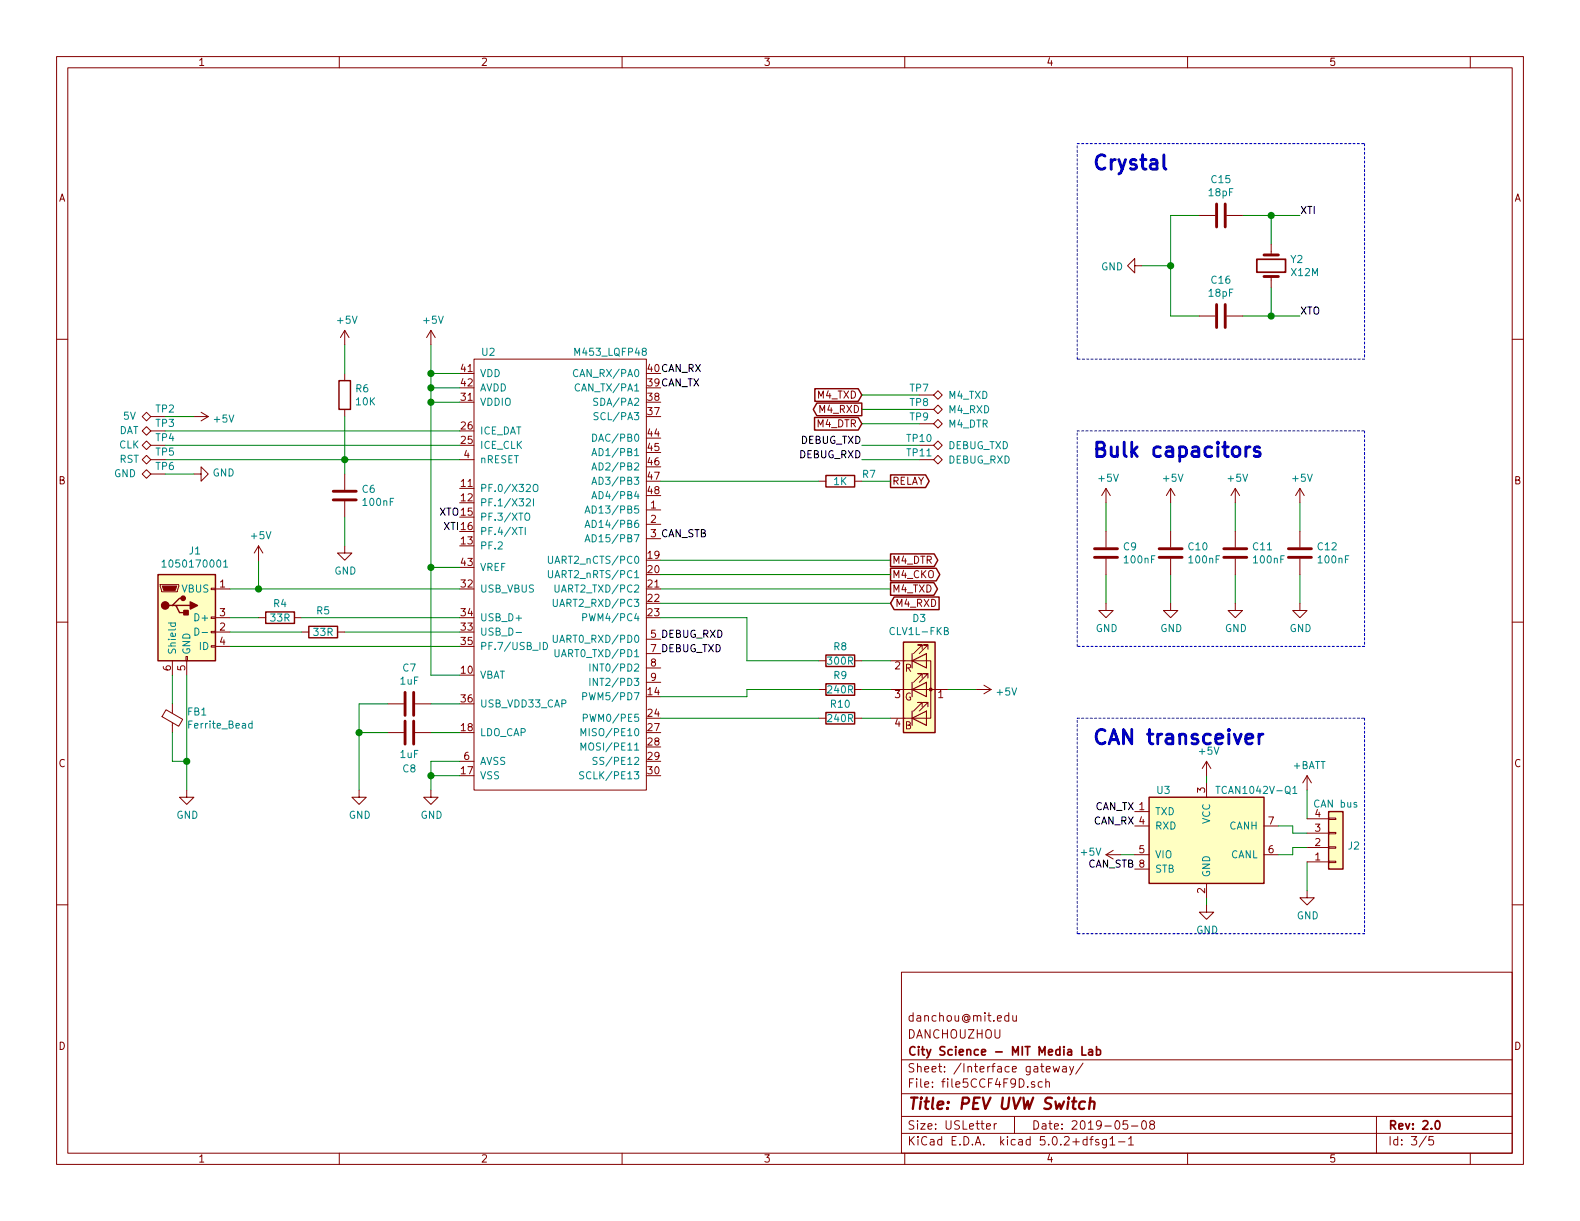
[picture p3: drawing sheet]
EESchema Schematic File Version 4
EELAYER 30 0
EELAYER END
$Descr USLetter 11000 8500
encoding utf-8
Sheet 3 5
Title "PEV UVW Switch"
Date "2019-05-08"
Rev "2.0"
Comp "City Science - MIT Media Lab"
Comment1 "DANCHOUZHOU"
Comment2 "danchou@mit.edu"
Comment3 ""
Comment4 ""
$EndDescr
$Comp
L pev_uvw_sw-rescue:M453_LQFP48-MCU_Nuvoton U2
U 1 1
P 3900 4000
AR Path="/5CD45878" Ref="U2"  Part="1" 
AR Path="/5CCF4F9E/5CD45878" Ref="U2"  Part="1" 
F 0 "U2" H 3400 5550 50  0000 C CNN
F 1 "M453_LQFP48" H 4250 5550 50  0000 C CNN
F 2 "Package_QFP:LQFP-48_7x7mm_P0.5mm" H 3900 5200 50  0001 C CNN
F 3 "" H 3900 5200 50  0001 C CNN
	1    3900 4000
	1    0    0    -1  
$EndComp
$Comp
L pev_uvw_sw-rescue:USB_B_Micro-Connector J1
U 1 1
P 1300 4300
F 0 "J1" H 1357 4767 50  0000 C CNN
F 1 "1050170001" H 1357 4676 50  0000 C CNN
F 2 "Connector_USB:USB_Micro-B_Molex-105017-0001" H 1450 4250 50  0001 C CNN
F 3 "~" H 1450 4250 50  0001 C CNN
	1    1300 4300
	1    0    0    -1  
$EndComp
$Comp
L pev_uvw_sw-rescue:Ferrite_Bead_Small-Device FB1
U 1 1
P 1200 5000
F 0 "FB1" H 1300 5046 50  0000 L CNN
F 1 "Ferrite_Bead" H 1300 4955 50  0000 L CNN
F 2 "Inductor_SMD:L_0805_2012Metric_Pad1.15x1.40mm_HandSolder" V 1130 5000 50  0001 C CNN
F 3 "~" H 1200 5000 50  0001 C CNN
	1    1200 5000
	1    0    0    -1  
$EndComp
Wire Wire Line
	1200 4700 1200 4900
Wire Wire Line
	1200 5100 1200 5300
Wire Wire Line
	1200 5300 1300 5300
Wire Wire Line
	1300 4700 1300 5300
Wire Wire Line
	1300 5500 1300 5300
Connection ~ 1300 5300
$Comp
L pev_uvw_sw-rescue:GND-power #PWR010
U 1 1
P 1300 5500
F 0 "#PWR010" H 1300 5250 50  0001 C CNN
F 1 "GND" H 1305 5327 50  0000 C CNN
F 2 "" H 1300 5500 50  0001 C CNN
F 3 "" H 1300 5500 50  0001 C CNN
	1    1300 5500
	1    0    0    -1  
$EndComp
$Comp
L pev_uvw_sw-rescue:C-Device C7
U 1 1
P 2850 4900
F 0 "C7" V 2598 4900 50  0000 C CNN
F 1 "1uF" V 2689 4900 50  0000 C CNN
F 2 "Capacitor_SMD:C_0603_1608Metric_Pad1.05x0.95mm_HandSolder" H 2888 4750 50  0001 C CNN
F 3 "~" H 2850 4900 50  0001 C CNN
	1    2850 4900
	0    1    1    0   
$EndComp
$Comp
L pev_uvw_sw-rescue:C-Device C8
U 1 1
P 2850 5100
F 0 "C8" V 3100 5100 50  0000 C CNN
F 1 "1uF" V 3000 5100 50  0000 C CNN
F 2 "Capacitor_SMD:C_0603_1608Metric_Pad1.05x0.95mm_HandSolder" H 2888 4950 50  0001 C CNN
F 3 "~" H 2850 5100 50  0001 C CNN
	1    2850 5100
	0    1    1    0   
$EndComp
Wire Wire Line
	3000 4900 3200 4900
Wire Wire Line
	3000 5100 3200 5100
Wire Wire Line
	2700 4900 2500 4900
Wire Wire Line
	2500 4900 2500 5100
$Comp
L pev_uvw_sw-rescue:GND-power #PWR016
U 1 1
P 2500 5500
F 0 "#PWR016" H 2500 5250 50  0001 C CNN
F 1 "GND" H 2505 5327 50  0000 C CNN
F 2 "" H 2500 5500 50  0001 C CNN
F 3 "" H 2500 5500 50  0001 C CNN
	1    2500 5500
	1    0    0    -1  
$EndComp
Wire Wire Line
	3200 5300 3000 5300
Wire Wire Line
	3000 5300 3000 5400
$Comp
L pev_uvw_sw-rescue:GND-power #PWR018
U 1 1
P 3000 5500
F 0 "#PWR018" H 3000 5250 50  0001 C CNN
F 1 "GND" H 3005 5327 50  0000 C CNN
F 2 "" H 3000 5500 50  0001 C CNN
F 3 "" H 3000 5500 50  0001 C CNN
	1    3000 5500
	1    0    0    -1  
$EndComp
Wire Wire Line
	3000 5400 3200 5400
Connection ~ 3000 5400
Wire Wire Line
	3000 5400 3000 5500
Wire Wire Line
	2700 5100 2500 5100
Connection ~ 2500 5100
Wire Wire Line
	2500 5100 2500 5500
Wire Wire Line
	3200 4100 1800 4100
Wire Wire Line
	1600 4500 3200 4500
Wire Wire Line
	1800 4100 1800 3900
Connection ~ 1800 4100
Wire Wire Line
	1800 4100 1600 4100
$Comp
L pev_uvw_sw-rescue:+5V-power #PWR013
U 1 1
P 1800 3900
F 0 "#PWR013" H 1800 3750 50  0001 C CNN
F 1 "+5V" H 1815 4073 50  0000 C CNN
F 2 "" H 1800 3900 50  0001 C CNN
F 3 "" H 1800 3900 50  0001 C CNN
	1    1800 3900
	1    0    0    -1  
$EndComp
$Comp
L pev_uvw_sw-rescue:R-Device R6
U 1 1
P 2400 2750
F 0 "R6" H 2470 2796 50  0000 L CNN
F 1 "10K" H 2470 2705 50  0000 L CNN
F 2 "Resistor_SMD:R_0603_1608Metric_Pad1.05x0.95mm_HandSolder" V 2330 2750 50  0001 C CNN
F 3 "~" H 2400 2750 50  0001 C CNN
	1    2400 2750
	1    0    0    -1  
$EndComp
$Comp
L pev_uvw_sw-rescue:C-Device C6
U 1 1
P 2400 3450
F 0 "C6" H 2515 3496 50  0000 L CNN
F 1 "100nF" H 2515 3405 50  0000 L CNN
F 2 "Capacitor_SMD:C_0603_1608Metric_Pad1.05x0.95mm_HandSolder" H 2438 3300 50  0001 C CNN
F 3 "~" H 2400 3450 50  0001 C CNN
	1    2400 3450
	1    0    0    -1  
$EndComp
Wire Wire Line
	2400 2900 2400 3200
Connection ~ 2400 3200
Wire Wire Line
	2400 3200 3200 3200
Wire Wire Line
	2400 3200 2400 3300
Wire Wire Line
	2400 3600 2400 3800
Wire Wire Line
	2400 2400 2400 2600
$Comp
L pev_uvw_sw-rescue:+5V-power #PWR014
U 1 1
P 2400 2400
F 0 "#PWR014" H 2400 2250 50  0001 C CNN
F 1 "+5V" H 2415 2573 50  0000 C CNN
F 2 "" H 2400 2400 50  0001 C CNN
F 3 "" H 2400 2400 50  0001 C CNN
	1    2400 2400
	1    0    0    -1  
$EndComp
$Comp
L pev_uvw_sw-rescue:GND-power #PWR015
U 1 1
P 2400 3800
F 0 "#PWR015" H 2400 3550 50  0001 C CNN
F 1 "GND" H 2405 3627 50  0000 C CNN
F 2 "" H 2400 3800 50  0001 C CNN
F 3 "" H 2400 3800 50  0001 C CNN
	1    2400 3800
	1    0    0    -1  
$EndComp
Wire Wire Line
	3200 2800 3000 2800
Wire Wire Line
	3000 2800 3000 2700
Wire Wire Line
	3000 2600 3200 2600
Connection ~ 3000 2600
Wire Wire Line
	3000 2600 3000 2400
Wire Wire Line
	3000 2700 3200 2700
Connection ~ 3000 2700
Wire Wire Line
	3000 2700 3000 2600
$Comp
L pev_uvw_sw-rescue:+5V-power #PWR017
U 1 1
P 3000 2400
F 0 "#PWR017" H 3000 2250 50  0001 C CNN
F 1 "+5V" H 3015 2573 50  0000 C CNN
F 2 "" H 3000 2400 50  0001 C CNN
F 3 "" H 3000 2400 50  0001 C CNN
	1    3000 2400
	1    0    0    -1  
$EndComp
$Comp
L pev_uvw_sw-rescue:R-Device R4
U 1 1
P 1950 4300
F 0 "R4" V 1850 4300 50  0000 C CNN
F 1 "33R" V 1950 4300 50  0000 C CNN
F 2 "Resistor_SMD:R_0603_1608Metric_Pad1.05x0.95mm_HandSolder" V 1880 4300 50  0001 C CNN
F 3 "~" H 1950 4300 50  0001 C CNN
	1    1950 4300
	0    1    1    0   
$EndComp
$Comp
L pev_uvw_sw-rescue:R-Device R5
U 1 1
P 2250 4400
F 0 "R5" V 2100 4400 50  0000 C CNN
F 1 "33R" V 2250 4400 50  0000 C CNN
F 2 "Resistor_SMD:R_0603_1608Metric_Pad1.05x0.95mm_HandSolder" V 2180 4400 50  0001 C CNN
F 3 "~" H 2250 4400 50  0001 C CNN
	1    2250 4400
	0    1    1    0   
$EndComp
Wire Wire Line
	2100 4300 3200 4300
Wire Wire Line
	2400 4400 3200 4400
Wire Wire Line
	1600 4300 1800 4300
Wire Wire Line
	1600 4400 2100 4400
$Comp
L pev_uvw_sw-rescue:CLV1L-FKB-LED D3
U 1 1
P 6400 4800
F 0 "D3" H 6400 5297 50  0000 C CNN
F 1 "CLV1L-FKB" H 6400 5206 50  0000 C CNN
F 2 "LED_SMD:LED_Avago_PLCC4_3.2x2.8mm_CW" H 6400 4750 50  0001 C CNN
F 3 "http://www.cree.com/led-components/media/documents/CLV1L-FKB-1238.pdf" H 6400 4750 50  0001 C CNN
	1    6400 4800
	1    0    0    -1  
$EndComp
Text Label 4600 4450 0    50   ~ 0
DEBUG_RXD
Text Label 4600 4550 0    50   ~ 0
DEBUG_TXD
Wire Wire Line
	3000 2800 3000 3950
Wire Wire Line
	3000 3950 3200 3950
Connection ~ 3000 2800
Wire Wire Line
	3000 3950 3000 4700
Wire Wire Line
	3000 4700 3200 4700
Connection ~ 3000 3950
$Comp
L pev_uvw_sw-rescue:R-Device R8
U 1 1
P 5850 4600
F 0 "R8" V 5750 4600 50  0000 C CNN
F 1 "300R" V 5850 4600 50  0000 C CNN
F 2 "Resistor_SMD:R_0603_1608Metric_Pad1.05x0.95mm_HandSolder" V 5780 4600 50  0001 C CNN
F 3 "~" H 5850 4600 50  0001 C CNN
	1    5850 4600
	0    1    1    0   
$EndComp
$Comp
L pev_uvw_sw-rescue:R-Device R9
U 1 1
P 5850 4800
F 0 "R9" V 5750 4800 50  0000 C CNN
F 1 "240R" V 5850 4800 50  0000 C CNN
F 2 "Resistor_SMD:R_0603_1608Metric_Pad1.05x0.95mm_HandSolder" V 5780 4800 50  0001 C CNN
F 3 "~" H 5850 4800 50  0001 C CNN
	1    5850 4800
	0    1    1    0   
$EndComp
$Comp
L pev_uvw_sw-rescue:R-Device R10
U 1 1
P 5850 5000
F 0 "R10" V 5750 5000 50  0000 C CNN
F 1 "240R" V 5850 5000 50  0000 C CNN
F 2 "Resistor_SMD:R_0603_1608Metric_Pad1.05x0.95mm_HandSolder" V 5780 5000 50  0001 C CNN
F 3 "~" H 5850 5000 50  0001 C CNN
	1    5850 5000
	0    1    1    0   
$EndComp
Wire Wire Line
	6000 4600 6200 4600
Wire Wire Line
	6000 4800 6200 4800
Wire Wire Line
	6000 5000 6200 5000
Wire Wire Line
	6600 4800 6800 4800
$Comp
L pev_uvw_sw-rescue:+5V-power #PWR019
U 1 1
P 6800 4800
F 0 "#PWR019" H 6800 4650 50  0001 C CNN
F 1 "+5V" V 6815 4928 50  0000 L CNN
F 2 "" H 6800 4800 50  0001 C CNN
F 3 "" H 6800 4800 50  0001 C CNN
	1    6800 4800
	0    1    1    0   
$EndComp
Wire Wire Line
	4600 5000 5700 5000
Wire Wire Line
	4600 4300 5200 4300
Wire Wire Line
	5200 4300 5200 4600
Wire Wire Line
	5200 4600 5700 4600
Wire Wire Line
	6200 3900 4600 3900
Wire Wire Line
	4600 4100 6200 4100
Wire Wire Line
	6200 4200 4600 4200
Text Label 4600 3750 0    50   ~ 0
CAN_STB
Text GLabel 6200 3900 2    50   Output ~ 0
M4_DTR
Text GLabel 6200 4100 2    50   Output ~ 0
M4_TXD
Text Label 4600 2700 0    50   ~ 0
CAN_TX
Text Label 4600 2600 0    50   ~ 0
CAN_RX
Text Label 7900 6050 2    50   ~ 0
CAN_STB
Wire Wire Line
	7800 5950 7900 5950
$Comp
L pev_uvw_sw-rescue:+5V-power #PWR020
U 1 1
P 7800 5950
F 0 "#PWR020" H 7800 5800 50  0001 C CNN
F 1 "+5V" V 7815 6078 50  0000 L CNN
F 2 "" H 7800 5950 50  0001 C CNN
F 3 "" H 7800 5950 50  0001 C CNN
	1    7800 5950
	0    -1   -1   0   
$EndComp
Wire Wire Line
	8400 5400 8400 5450
$Comp
L pev_uvw_sw-rescue:+5V-power #PWR025
U 1 1
P 8400 5400
F 0 "#PWR025" H 8400 5250 50  0001 C CNN
F 1 "+5V" H 8415 5573 50  0000 C CNN
F 2 "" H 8400 5400 50  0001 C CNN
F 3 "" H 8400 5400 50  0001 C CNN
	1    8400 5400
	1    0    0    -1  
$EndComp
Wire Wire Line
	8400 6300 8400 6250
$Comp
L pev_uvw_sw-rescue:GND-power #PWR026
U 1 1
P 8400 6300
F 0 "#PWR026" H 8400 6050 50  0001 C CNN
F 1 "GND" H 8405 6127 50  0000 C CNN
F 2 "" H 8400 6300 50  0001 C CNN
F 3 "" H 8400 6300 50  0001 C CNN
	1    8400 6300
	1    0    0    -1  
$EndComp
Text Label 7900 5750 2    50   ~ 0
CAN_RX
Text Label 7900 5650 2    50   ~ 0
CAN_TX
$Comp
L pev_uvw_sw-rescue:TCAN1042V-Q1-My_Library U3
U 1 1
P 8400 5850
F 0 "U3" H 8100 6200 50  0000 C CNN
F 1 "TCAN1042V-Q1" H 8750 6200 50  0000 C CNN
F 2 "Package_SO:SOIC-8_3.9x4.9mm_P1.27mm" H 8550 5400 50  0001 C CNN
F 3 "" H 8550 5400 50  0001 C CNN
	1    8400 5850
	1    0    0    -1  
$EndComp
Text GLabel 6200 4200 2    50   Input ~ 0
M4_RXD
Text GLabel 6000 2750 0    50   Input ~ 0
M4_TXD
Text GLabel 6000 2850 0    50   Output ~ 0
M4_RXD
Text GLabel 6000 2950 0    50   Input ~ 0
M4_DTR
Text GLabel 6200 3350 2    50   Output ~ 0
RELAY
Wire Wire Line
	5200 4800 5200 4850
Wire Wire Line
	5200 4850 4600 4850
Wire Wire Line
	5200 4800 5700 4800
$Comp
L pev_uvw_sw-rescue:R-Device R7
U 1 1
P 5850 3350
F 0 "R7" V 5800 3550 50  0000 C CNN
F 1 "1K" V 5850 3350 50  0000 C CNN
F 2 "Resistor_SMD:R_0603_1608Metric_Pad1.05x0.95mm_HandSolder" V 5780 3350 50  0001 C CNN
F 3 "~" H 5850 3350 50  0001 C CNN
	1    5850 3350
	0    1    1    0   
$EndComp
Wire Wire Line
	6000 3350 6200 3350
Wire Wire Line
	4600 3350 5700 3350
Wire Wire Line
	2400 3200 1150 3200
Wire Wire Line
	3200 3100 1150 3100
Wire Wire Line
	1150 3000 3200 3000
$Comp
L pev_uvw_sw-rescue:TestPoint_Alt-Connector TP3
U 1 1
P 1150 3000
F 0 "TP3" V 1200 3000 50  0000 C CNN
F 1 "DAT" V 1150 3250 50  0000 C CNN
F 2 "TestPoint:TestPoint_Pad_1.0x1.0mm" H 1350 3000 50  0001 C CNN
F 3 "~" H 1350 3000 50  0001 C CNN
	1    1150 3000
	0    -1   -1   0   
$EndComp
$Comp
L pev_uvw_sw-rescue:TestPoint_Alt-Connector TP4
U 1 1
P 1150 3100
F 0 "TP4" V 1200 3100 50  0000 C CNN
F 1 "CLK" V 1150 3350 50  0000 C CNN
F 2 "TestPoint:TestPoint_Pad_1.0x1.0mm" H 1350 3100 50  0001 C CNN
F 3 "~" H 1350 3100 50  0001 C CNN
	1    1150 3100
	0    -1   -1   0   
$EndComp
$Comp
L pev_uvw_sw-rescue:TestPoint_Alt-Connector TP5
U 1 1
P 1150 3200
F 0 "TP5" V 1200 3200 50  0000 C CNN
F 1 "RST" V 1150 3450 50  0000 C CNN
F 2 "TestPoint:TestPoint_Pad_1.0x1.0mm" H 1350 3200 50  0001 C CNN
F 3 "~" H 1350 3200 50  0001 C CNN
	1    1150 3200
	0    -1   -1   0   
$EndComp
$Comp
L pev_uvw_sw-rescue:TestPoint_Alt-Connector TP?
U 1 1
P 1150 3300
AR Path="/5CCF4FE5/5CEAD0A9" Ref="TP?"  Part="1" 
AR Path="/5CCF4F9E/5CEAD0A9" Ref="TP6"  Part="1" 
AR Path="/5CEAD0A9" Ref="TP6"  Part="1" 
F 0 "TP6" V 1200 3300 50  0000 C CNN
F 1 "GND" V 1150 3500 50  0000 L CNN
F 2 "TestPoint:TestPoint_Pad_1.0x1.0mm" H 1350 3300 50  0001 C CNN
F 3 "~" H 1350 3300 50  0001 C CNN
	1    1150 3300
	0    -1   -1   0   
$EndComp
$Comp
L pev_uvw_sw-rescue:TestPoint_Alt-Connector TP?
U 1 1
P 1150 2900
AR Path="/5CCF4FE5/5CEAD0AF" Ref="TP?"  Part="1" 
AR Path="/5CCF4F9E/5CEAD0AF" Ref="TP2"  Part="1" 
AR Path="/5CEAD0AF" Ref="TP2"  Part="1" 
F 0 "TP2" V 1200 2900 50  0000 C CNN
F 1 "5V" V 1150 3100 50  0000 L CNN
F 2 "TestPoint:TestPoint_Pad_1.0x1.0mm" H 1350 2900 50  0001 C CNN
F 3 "~" H 1350 2900 50  0001 C CNN
	1    1150 2900
	0    -1   -1   0   
$EndComp
$Comp
L pev_uvw_sw-rescue:+5V-power #PWR?
U 1 1
P 1350 2900
AR Path="/5CCF4FE5/5CEAD0B5" Ref="#PWR?"  Part="1" 
AR Path="/5CCF4F9E/5CEAD0B5" Ref="#PWR011"  Part="1" 
F 0 "#PWR011" H 1350 2750 50  0001 C CNN
F 1 "+5V" V 1365 3028 50  0000 L CNN
F 2 "" H 1350 2900 50  0001 C CNN
F 3 "" H 1350 2900 50  0001 C CNN
	1    1350 2900
	0    1    1    0   
$EndComp
$Comp
L pev_uvw_sw-rescue:GND-power #PWR?
U 1 1
P 1350 3300
AR Path="/5CCF4FE5/5CEAD0BB" Ref="#PWR?"  Part="1" 
AR Path="/5CCF4F9E/5CEAD0BB" Ref="#PWR012"  Part="1" 
F 0 "#PWR012" H 1350 3050 50  0001 C CNN
F 1 "GND" V 1355 3172 50  0000 R CNN
F 2 "" H 1350 3300 50  0001 C CNN
F 3 "" H 1350 3300 50  0001 C CNN
	1    1350 3300
	0    -1   -1   0   
$EndComp
Wire Wire Line
	1350 3300 1150 3300
Wire Wire Line
	1350 2900 1150 2900
$Comp
L pev_uvw_sw-rescue:TestPoint_Alt-Connector TP?
U 1 1
P 6400 2750
AR Path="/5CCF4FE5/5CEBE105" Ref="TP?"  Part="1" 
AR Path="/5CCF4F9E/5CEBE105" Ref="TP7"  Part="1" 
AR Path="/5CEBE105" Ref="TP7"  Part="1" 
F 0 "TP7" V 6350 2750 50  0000 C CNN
F 1 "M4_TXD" V 6400 2950 50  0000 L CNN
F 2 "TestPoint:TestPoint_Pad_1.0x1.0mm" H 6600 2750 50  0001 C CNN
F 3 "~" H 6600 2750 50  0001 C CNN
	1    6400 2750
	0    1    1    0   
$EndComp
$Comp
L pev_uvw_sw-rescue:TestPoint_Alt-Connector TP?
U 1 1
P 6400 2850
AR Path="/5CCF4FE5/5CEBE24F" Ref="TP?"  Part="1" 
AR Path="/5CCF4F9E/5CEBE24F" Ref="TP8"  Part="1" 
AR Path="/5CEBE24F" Ref="TP8"  Part="1" 
F 0 "TP8" V 6350 2850 50  0000 C CNN
F 1 "M4_RXD" V 6400 3050 50  0000 L CNN
F 2 "TestPoint:TestPoint_Pad_1.0x1.0mm" H 6600 2850 50  0001 C CNN
F 3 "~" H 6600 2850 50  0001 C CNN
	1    6400 2850
	0    1    1    0   
$EndComp
$Comp
L pev_uvw_sw-rescue:TestPoint_Alt-Connector TP?
U 1 1
P 6400 2950
AR Path="/5CCF4FE5/5CEBE3C5" Ref="TP?"  Part="1" 
AR Path="/5CCF4F9E/5CEBE3C5" Ref="TP9"  Part="1" 
AR Path="/5CEBE3C5" Ref="TP9"  Part="1" 
F 0 "TP9" V 6350 2950 50  0000 C CNN
F 1 "M4_DTR" V 6400 3150 50  0000 L CNN
F 2 "TestPoint:TestPoint_Pad_1.0x1.0mm" H 6600 2950 50  0001 C CNN
F 3 "~" H 6600 2950 50  0001 C CNN
	1    6400 2950
	0    1    1    0   
$EndComp
Wire Wire Line
	6000 2750 6400 2750
Wire Wire Line
	6000 2850 6400 2850
Wire Wire Line
	6000 2950 6400 2950
$Comp
L pev_uvw_sw-rescue:TestPoint_Alt-Connector TP?
U 1 1
P 6400 3100
AR Path="/5CCF4FE5/5CECBAE4" Ref="TP?"  Part="1" 
AR Path="/5CCF4F9E/5CECBAE4" Ref="TP10"  Part="1" 
AR Path="/5CECBAE4" Ref="TP10"  Part="1" 
F 0 "TP10" V 6350 3100 50  0000 C CNN
F 1 "DEBUG_TXD" V 6400 3300 50  0000 L CNN
F 2 "TestPoint:TestPoint_Pad_1.0x1.0mm" H 6600 3100 50  0001 C CNN
F 3 "~" H 6600 3100 50  0001 C CNN
	1    6400 3100
	0    1    1    0   
$EndComp
$Comp
L pev_uvw_sw-rescue:TestPoint_Alt-Connector TP?
U 1 1
P 6400 3200
AR Path="/5CCF4FE5/5CECBAEE" Ref="TP?"  Part="1" 
AR Path="/5CCF4F9E/5CECBAEE" Ref="TP11"  Part="1" 
AR Path="/5CECBAEE" Ref="TP11"  Part="1" 
F 0 "TP11" V 6350 3200 50  0000 C CNN
F 1 "DEBUG_RXD" V 6400 3400 50  0000 L CNN
F 2 "TestPoint:TestPoint_Pad_1.0x1.0mm" H 6600 3200 50  0001 C CNN
F 3 "~" H 6600 3200 50  0001 C CNN
	1    6400 3200
	0    1    1    0   
$EndComp
Wire Wire Line
	6000 3100 6400 3100
Wire Wire Line
	6000 3200 6400 3200
Text Label 6000 3100 2    50   ~ 0
DEBUG_TXD
Text Label 6000 3200 2    50   ~ 0
DEBUG_RXD
Text Label 3200 3600 2    50   ~ 0
XTO
Text Label 3200 3700 2    50   ~ 0
XTI
Text GLabel 6200 4000 2    50   Output ~ 0
M4_CKO
Wire Wire Line
	6200 4000 4600 4000
Wire Notes Line
	7500 1000 9500 1000
Wire Notes Line
	9500 1000 9500 2500
Wire Notes Line
	9500 2500 7500 2500
Wire Notes Line
	7500 2500 7500 1000
Wire Wire Line
	9050 3500 9050 3700
$Comp
L pev_uvw_sw-rescue:+5V-power #PWR029
U 1 1
P 9050 3500
F 0 "#PWR029" H 9050 3350 50  0001 C CNN
F 1 "+5V" H 9065 3673 50  0000 C CNN
F 2 "" H 9050 3500 50  0001 C CNN
F 3 "" H 9050 3500 50  0001 C CNN
	1    9050 3500
	1    0    0    -1  
$EndComp
Wire Wire Line
	9050 4200 9050 4000
$Comp
L pev_uvw_sw-rescue:GND-power #PWR030
U 1 1
P 9050 4200
F 0 "#PWR030" H 9050 3950 50  0001 C CNN
F 1 "GND" H 9055 4027 50  0000 C CNN
F 2 "" H 9050 4200 50  0001 C CNN
F 3 "" H 9050 4200 50  0001 C CNN
	1    9050 4200
	1    0    0    -1  
$EndComp
$Comp
L pev_uvw_sw-rescue:C-Device C12
U 1 1
P 9050 3850
F 0 "C12" H 9165 3896 50  0000 L CNN
F 1 "100nF" H 9165 3805 50  0000 L CNN
F 2 "Capacitor_SMD:C_0603_1608Metric_Pad1.05x0.95mm_HandSolder" H 9088 3700 50  0001 C CNN
F 3 "~" H 9050 3850 50  0001 C CNN
	1    9050 3850
	1    0    0    -1  
$EndComp
Wire Wire Line
	8600 3500 8600 3700
$Comp
L pev_uvw_sw-rescue:+5V-power #PWR027
U 1 1
P 8600 3500
F 0 "#PWR027" H 8600 3350 50  0001 C CNN
F 1 "+5V" H 8615 3673 50  0000 C CNN
F 2 "" H 8600 3500 50  0001 C CNN
F 3 "" H 8600 3500 50  0001 C CNN
	1    8600 3500
	1    0    0    -1  
$EndComp
Wire Wire Line
	8600 4200 8600 4000
$Comp
L pev_uvw_sw-rescue:GND-power #PWR028
U 1 1
P 8600 4200
F 0 "#PWR028" H 8600 3950 50  0001 C CNN
F 1 "GND" H 8605 4027 50  0000 C CNN
F 2 "" H 8600 4200 50  0001 C CNN
F 3 "" H 8600 4200 50  0001 C CNN
	1    8600 4200
	1    0    0    -1  
$EndComp
$Comp
L pev_uvw_sw-rescue:C-Device C11
U 1 1
P 8600 3850
F 0 "C11" H 8715 3896 50  0000 L CNN
F 1 "100nF" H 8715 3805 50  0000 L CNN
F 2 "Capacitor_SMD:C_0603_1608Metric_Pad1.05x0.95mm_HandSolder" H 8638 3700 50  0001 C CNN
F 3 "~" H 8600 3850 50  0001 C CNN
	1    8600 3850
	1    0    0    -1  
$EndComp
Wire Wire Line
	8150 3500 8150 3700
$Comp
L pev_uvw_sw-rescue:+5V-power #PWR023
U 1 1
P 8150 3500
F 0 "#PWR023" H 8150 3350 50  0001 C CNN
F 1 "+5V" H 8165 3673 50  0000 C CNN
F 2 "" H 8150 3500 50  0001 C CNN
F 3 "" H 8150 3500 50  0001 C CNN
	1    8150 3500
	1    0    0    -1  
$EndComp
Wire Wire Line
	8150 4200 8150 4000
$Comp
L pev_uvw_sw-rescue:GND-power #PWR024
U 1 1
P 8150 4200
F 0 "#PWR024" H 8150 3950 50  0001 C CNN
F 1 "GND" H 8155 4027 50  0000 C CNN
F 2 "" H 8150 4200 50  0001 C CNN
F 3 "" H 8150 4200 50  0001 C CNN
	1    8150 4200
	1    0    0    -1  
$EndComp
$Comp
L pev_uvw_sw-rescue:C-Device C10
U 1 1
P 8150 3850
F 0 "C10" H 8265 3896 50  0000 L CNN
F 1 "100nF" H 8265 3805 50  0000 L CNN
F 2 "Capacitor_SMD:C_0603_1608Metric_Pad1.05x0.95mm_HandSolder" H 8188 3700 50  0001 C CNN
F 3 "~" H 8150 3850 50  0001 C CNN
	1    8150 3850
	1    0    0    -1  
$EndComp
Wire Wire Line
	7700 3500 7700 3700
$Comp
L pev_uvw_sw-rescue:+5V-power #PWR021
U 1 1
P 7700 3500
F 0 "#PWR021" H 7700 3350 50  0001 C CNN
F 1 "+5V" H 7715 3673 50  0000 C CNN
F 2 "" H 7700 3500 50  0001 C CNN
F 3 "" H 7700 3500 50  0001 C CNN
	1    7700 3500
	1    0    0    -1  
$EndComp
Wire Wire Line
	7700 4200 7700 4000
$Comp
L pev_uvw_sw-rescue:GND-power #PWR022
U 1 1
P 7700 4200
F 0 "#PWR022" H 7700 3950 50  0001 C CNN
F 1 "GND" H 7705 4027 50  0000 C CNN
F 2 "" H 7700 4200 50  0001 C CNN
F 3 "" H 7700 4200 50  0001 C CNN
	1    7700 4200
	1    0    0    -1  
$EndComp
$Comp
L pev_uvw_sw-rescue:C-Device C9
U 1 1
P 7700 3850
F 0 "C9" H 7815 3896 50  0000 L CNN
F 1 "100nF" H 7815 3805 50  0000 L CNN
F 2 "Capacitor_SMD:C_0603_1608Metric_Pad1.05x0.95mm_HandSolder" H 7738 3700 50  0001 C CNN
F 3 "~" H 7700 3850 50  0001 C CNN
	1    7700 3850
	1    0    0    -1  
$EndComp
Wire Notes Line
	7500 3000 9500 3000
Wire Notes Line
	9500 3000 9500 4500
Wire Notes Line
	9500 4500 7500 4500
Wire Notes Line
	7500 4500 7500 3000
Text Notes 7600 3200 0    100  ~ 20
Bulk capacitors
Text Notes 7600 5200 0    100  ~ 20
CAN transceiver
Wire Notes Line
	7500 5000 9500 5000
Wire Notes Line
	9500 5000 9500 6500
Wire Notes Line
	9500 6500 7500 6500
Wire Notes Line
	7500 6500 7500 5000
$Comp
L pev_uvw_sw-rescue:GND-power #PWR032
U 1 1
P 9100 6200
F 0 "#PWR032" H 9100 5950 50  0001 C CNN
F 1 "GND" H 9105 6027 50  0000 C CNN
F 2 "" H 9100 6200 50  0001 C CNN
F 3 "" H 9100 6200 50  0001 C CNN
	1    9100 6200
	1    0    0    -1  
$EndComp
Wire Wire Line
	9100 6000 9100 6200
Wire Wire Line
	9100 5500 9100 5700
$Comp
L pev_uvw_sw-rescue:+BATT-power #PWR031
U 1 1
P 9100 5500
F 0 "#PWR031" H 9100 5350 50  0001 C CNN
F 1 "+BATT" H 9115 5673 50  0000 C CNN
F 2 "" H 9100 5500 50  0001 C CNN
F 3 "" H 9100 5500 50  0001 C CNN
	1    9100 5500
	1    0    0    -1  
$EndComp
$Comp
L pev_uvw_sw-rescue:Conn_01x04-Connector_Generic J2
U 1 1
P 9300 5900
F 0 "J2" H 9380 5892 50  0000 L CNN
F 1 "CAN bus" H 9300 5600 50  0000 C CNN
F 2 "Connector_JST:JST_XH_B4B-XH-A_1x04_P2.50mm_Vertical" H 9300 5900 50  0001 C CNN
F 3 "~" H 9300 5900 50  0001 C CNN
	1    9300 5900
	1    0    0    1   
$EndComp
Wire Wire Line
	8900 5750 9000 5750
Wire Wire Line
	9000 5750 9000 5800
Wire Wire Line
	9000 5800 9100 5800
Wire Wire Line
	8900 5950 9000 5950
Wire Wire Line
	9000 5950 9000 5900
Wire Wire Line
	9000 5900 9100 5900
Text Notes 7600 1200 0    100  ~ 20
Crystal
$Comp
L pev_uvw_sw-rescue:GND-power #PWR057
U 1 1
P 7950 1850
F 0 "#PWR057" H 7950 1600 50  0001 C CNN
F 1 "GND" V 7955 1722 50  0000 R CNN
F 2 "" H 7950 1850 50  0001 C CNN
F 3 "" H 7950 1850 50  0001 C CNN
	1    7950 1850
	0    1    1    0   
$EndComp
Text Label 9050 2200 0    50   ~ 0
XTO
Text Label 9050 1500 0    50   ~ 0
XTI
Wire Wire Line
	8850 1500 9050 1500
Wire Wire Line
	8850 1700 8850 1500
Wire Wire Line
	8850 2200 9050 2200
Wire Wire Line
	8850 2000 8850 2200
Wire Wire Line
	8150 1850 8150 2200
Wire Wire Line
	8150 1850 7950 1850
Wire Wire Line
	8150 2200 8350 2200
Connection ~ 8150 1850
Wire Wire Line
	8150 1500 8150 1850
Wire Wire Line
	8350 1500 8150 1500
Connection ~ 8850 2200
Wire Wire Line
	8650 2200 8850 2200
Connection ~ 8850 1500
Wire Wire Line
	8650 1500 8850 1500
$Comp
L pev_uvw_sw-rescue:C-Device C16
U 1 1
P 8500 2200
F 0 "C16" V 8248 2200 50  0000 C CNN
F 1 "18pF" V 8339 2200 50  0000 C CNN
F 2 "Capacitor_SMD:C_0603_1608Metric_Pad1.05x0.95mm_HandSolder" H 8538 2050 50  0001 C CNN
F 3 "~" H 8500 2200 50  0001 C CNN
	1    8500 2200
	0    1    1    0   
$EndComp
$Comp
L pev_uvw_sw-rescue:C-Device C15
U 1 1
P 8500 1500
F 0 "C15" V 8248 1500 50  0000 C CNN
F 1 "18pF" V 8339 1500 50  0000 C CNN
F 2 "Capacitor_SMD:C_0603_1608Metric_Pad1.05x0.95mm_HandSolder" H 8538 1350 50  0001 C CNN
F 3 "~" H 8500 1500 50  0001 C CNN
	1    8500 1500
	0    1    1    0   
$EndComp
$Comp
L pev_uvw_sw-rescue:Crystal-Device Y2
U 1 1
P 8850 1850
F 0 "Y2" V 8804 1981 50  0000 L CNN
F 1 "X12M" V 8895 1981 50  0000 L CNN
F 2 "Crystal:Crystal_HC49-U_Vertical" H 8850 1850 50  0001 C CNN
F 3 "~" H 8850 1850 50  0001 C CNN
	1    8850 1850
	0    1    1    0   
$EndComp
$EndSCHEMATC
